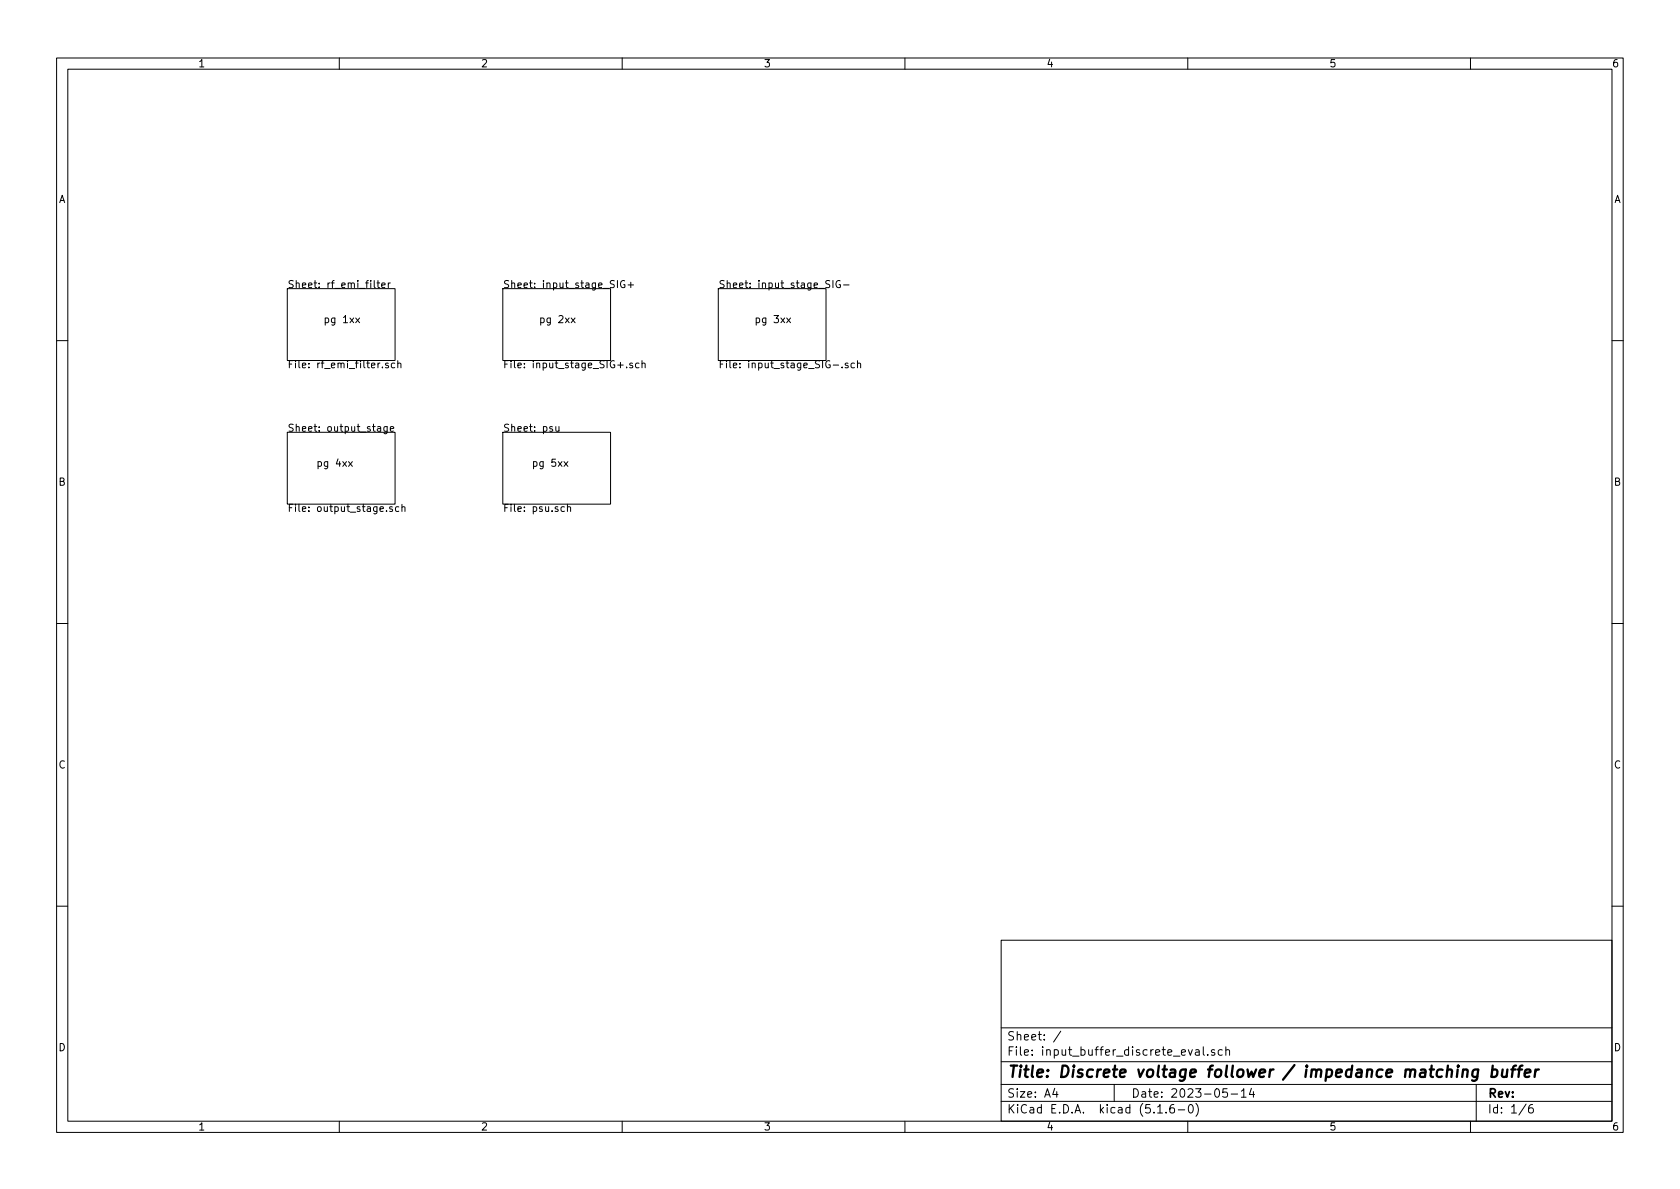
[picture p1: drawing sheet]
<svg xmlns="http://www.w3.org/2000/svg" width="297mm" height="210mm" viewBox="0 0 297 210" stroke-linecap="round" stroke-linejoin="round" font-family="sans-serif">
<g fill="none" stroke="#000" stroke-width=".18">
<path d="M10 10.3h277v189.9h-277zM12 12.2h273v186.1h-273zM60 10.3v1.9M110 10.3v1.9M160 10.3v1.9M210 10.3v1.9M260 10.3v1.9M50.8 51h19v12.7h-19zM62.9 56.2l.7 .9M63.6 56.2l-.7 .9M66.2 49.6v1.1l.1 .2M66.6 50h.5"/>
<path d="M66.8 49.6v1.1l.3 .2M67.5 50.4l.6-.1-.1-.2-.3-.1-.2 .2 .1 .6h.4M68.7 50v.9M69 50l-.2 .1-.1 .2M88.9 51h19v12.7h-19zM101 56.2l.7 .9M101.7 56.2l-.7 .9M110.4 49.7a.59 .59 0 0 0-.7 .5 .59 .59 0 0 0 .7 .6l.1-.5h-.2M111 50.4h1M111.5 49.9v1M127 51h19v12.7h-19zM139.1 56.2l.7 .9"/>
<path d="M139.8 56.2l-.7 .9M147.3 49.6v1.3M148.5 49.7a.59 .59 0 0 0-.7 .5 .59 .59 0 0 0 .7 .6l.1-.5h-.2M149.1 50.4h1M10 60.2h2M50.8 76.4h19v12.7h-19zM66.8 75.5h.5v.8M67.3 75.7l-.4 .1-.2 .2 .2 .3 .4-.1M67.6 64.9v.1M68.5 75.4l-.1 1.2-.2 .1-.3-.1M68.5 75.5l-.4-.1-.2 .3 .1 .5h.5M68.7 64.3l-.3-.1-.3 .2 .1 .2 .5 .1v.3h-.6"/>
<path d="M69 75.8l.6-.1-.1-.2-.3-.1-.2 .2 .1 .6h.4M69.8 64.3l-.4-.1-.2 .2 .1 .6h.5M70.3 64.3l.2-.1 .3 .1 .1 .7M70.3 63.8v1.2M88.9 76.4h19v12.7h-19zM98.3 75.4v.8l.3 .1 .2-.2M98.8 75.4v.9M110.8 64.9v.1M111.8 64.3l-.3-.1-.2 .2 .1 .2 .4 .1v.3h-.5M113 64.3l-.4-.1-.2 .2 .1 .6h.5M113.5 64.3l.2-.1 .3 .1 .1 .7M113.5 63.8v1.2"/>
<path d="M148.9 64.9v.1M149.9 64.3l-.3-.1-.2 .2 .1 .2 .4 .1v.3h-.5M151.1 64.3l-.4-.1-.2 .2 .1 .6h.5M151.6 64.3l.2-.1 .3 .1 .1 .7M151.6 63.8v1.2M285 60.2h2M61.6 81.6l.7 .9M62.3 81.6l-.7 .9M69.4 89.7l-.3-.1-.2 .2v.2l.5 .1v.3h-.5M70.5 89.7l-.3-.1-.3 .2 .1 .6h.5M71.1 89.7l.1-.1 .4 .1v.7M71.1 89.2v1.2"/>
<path d="M99.7 81.6l.7 .9M99.8 89.7l-.4-.1-.2 .2 .1 .6h.5M100.3 89.7l.2-.1 .3 .1 .1 .7M100.3 89.2v1.2M100.4 81.6l-.7 .9M10 110.3h2M285 110.3h2M10 160.2h2M177 166.3h108v32h-108zM285 160.2h2M60 198.3v1.9M110 198.3v1.9"/>
<path d="M160 198.3v1.9M177 194.8h108M177 191.8h108M177 187.8h108M177 181.8h108M186.5 192.5l-.4 1h1M186.8 193v1M187.6 182.3l-1.3 2M197 191.8v3M204.7 196.8h.8M206.2 196.7v.1M207.5 195.3a.59 .59 0 0 0-.7 .7v.5l.2 .2 .4 .1 .2-.1 .1-.5-.2-.2-.4-.1-.3 .3"/>
<path d="M208.3 196.3h1.2M210 198.3v1.9M210.3 195.4l.2-.1a.8 .8 0 0 1 .5 .8 .8 .8 0 0 1-.5 .7 1 1 0 0 1-.2-1.4zM211.4 185.7h.6v.9M211.5 195.1a1.71 1.71 0 0 1 0 2.3M212 186h-.5a.29 .29 0 0 0-.2 .3 .29 .29 0 0 0 .2 .3l.5-.1M212.8 185.1v1.3l.2 .2M213.5 186.5v.1M214.8 185.7a.37 .37 0 0 0-.6 .1v.2l.6 .2v.1l-.2 .3-.4-.1M216.1 185.7l-.4-.1-.3 .3 .1 .6 .2 .1 .4-.1M216.7 185.7h.1a.37 .37 0 0 1 .6 .1v.8M216.7 185.1v1.5"/>
<path d="M217 192.5h-.7l-.1 .7 .2-.1 .5 .1 .1 .2v.5l-.2 .1-.6-.1M217.7 193.5h1.1M219.5 193l.4-.5v1.5M219.5 194h.8M221.3 192.5l-.4 1h.9M221.6 193v1M260 198.3v1.9M261 191.8v6.5M269.8 195.2l-1.2 2M271 195.3a.62 .62 0 0 0-.7 .7v.7l.3 .1 .4-.1 .1-.5-.1-.2-.4-.1-.3 .3"/>
</g>
<g fill="none" stroke="#000" stroke-width=".41">
<path d="M258.7 189.3a.5 .5 0 0 1 .8 .1l-.1 1M258.7 189.1l-.2 1.3M261.4 189.1l-.2 1.6a.6 .6 0 0 1-.9 .3M261.4 189.2a.68 .68 0 0 0-1 .3v.8l.2 .1 .6-.1M263.9 189.2h.7l.2 .3-.1 .6a.66 .66 0 0 1-1 .2M263.9 188.4l-.2 2M265.7 189.1l-.1 1.2a.59 .59 0 0 0 .8 0M266.5 189.1l-.1 1.3M267.2 189.1h.8M268 188.4l-.3 .1-.2 .2-.2 1.7M268.4 189.1h.7M269.2 188.4l-.4 .1-.1 .2-.2 1.7"/>
<path d="M269.6 189.8l1-.2-.1-.4-.5-.1-.4 .3v.9l.2 .1 .6-.1M271.5 189.1l-.2 1.3M272.1 189.1a.55 .55 0 0 0-.7 .4"/>
</g>
<text font-size="2.8" x="178" y="190.5">Title: Discrete voltage follower / impedance matching buffer</text>
<g font-size="2.1">
<text x="178" y="184">Sheet: /</text>
<text x="178" y="186.7">File: input_buffer_discrete_eval.sch</text>
<text x="178" y="196.9">KiCad E.D.A. kicad (5.1.6-0)</text>
<text x="178" y="194.1">Size: A4</text>
<text x="200" y="194.1">Date: 2023-05-14</text>
<text x="263" y="194.1">Rev:</text>
<text x="263" y="196.9">Id: 1/6</text>
</g>
<g font-size="1.8">
<text x="35" y="11.9">1</text>
<text x="85" y="11.9">2</text>
<text x="135" y="11.9">3</text>
<text x="185" y="11.9">4</text>
<text x="235" y="11.9">5</text>
<text x="285" y="11.9">6</text>
<text x="10.4" y="35.9">A</text>
<text x="285.4" y="35.9">A</text>
<text x="50.8" y="50.9">Sheet: rf_emi_filter</text>
<text x="88.9" y="50.9">Sheet: input_stage_SIG+</text>
<text x="127" y="50.9">Sheet: input_stage_SIG-</text>
<text x="57.1" y="57.1">pg 1xx</text>
<text x="95.2" y="57.1">pg 2xx</text>
<text x="133.3" y="57.1">pg 3xx</text>
<text x="50.8" y="65.1">File: rf_emi_filter.sch</text>
<text x="88.9" y="65.1">File: input_stage_SIG+.sch</text>
<text x="127" y="65.1">File: input_stage_SIG-.sch</text>
<text x="50.8" y="76.3">Sheet: output_stage</text>
<text x="88.9" y="76.3">Sheet: psu</text>
<text x="55.9" y="82.5">pg 4xx</text>
<text x="94" y="82.5">pg 5xx</text>
<text x="10.4" y="85.9">B</text>
<text x="285.4" y="85.9">B</text>
<text x="50.8" y="90.5">File: output_stage.sch</text>
<text x="88.9" y="90.5">File: psu.sch</text>
<text x="10.4" y="135.9">C</text>
<text x="285.4" y="135.9">C</text>
<text x="10.4" y="185.9">D</text>
<text x="285.4" y="185.9">D</text>
<text x="35" y="199.9">1</text>
<text x="85" y="199.9">2</text>
<text x="135" y="199.9">3</text>
<text x="185" y="199.9">4</text>
<text x="235" y="199.9">5</text>
<text x="285" y="199.9">6</text>
</g>
</svg>
